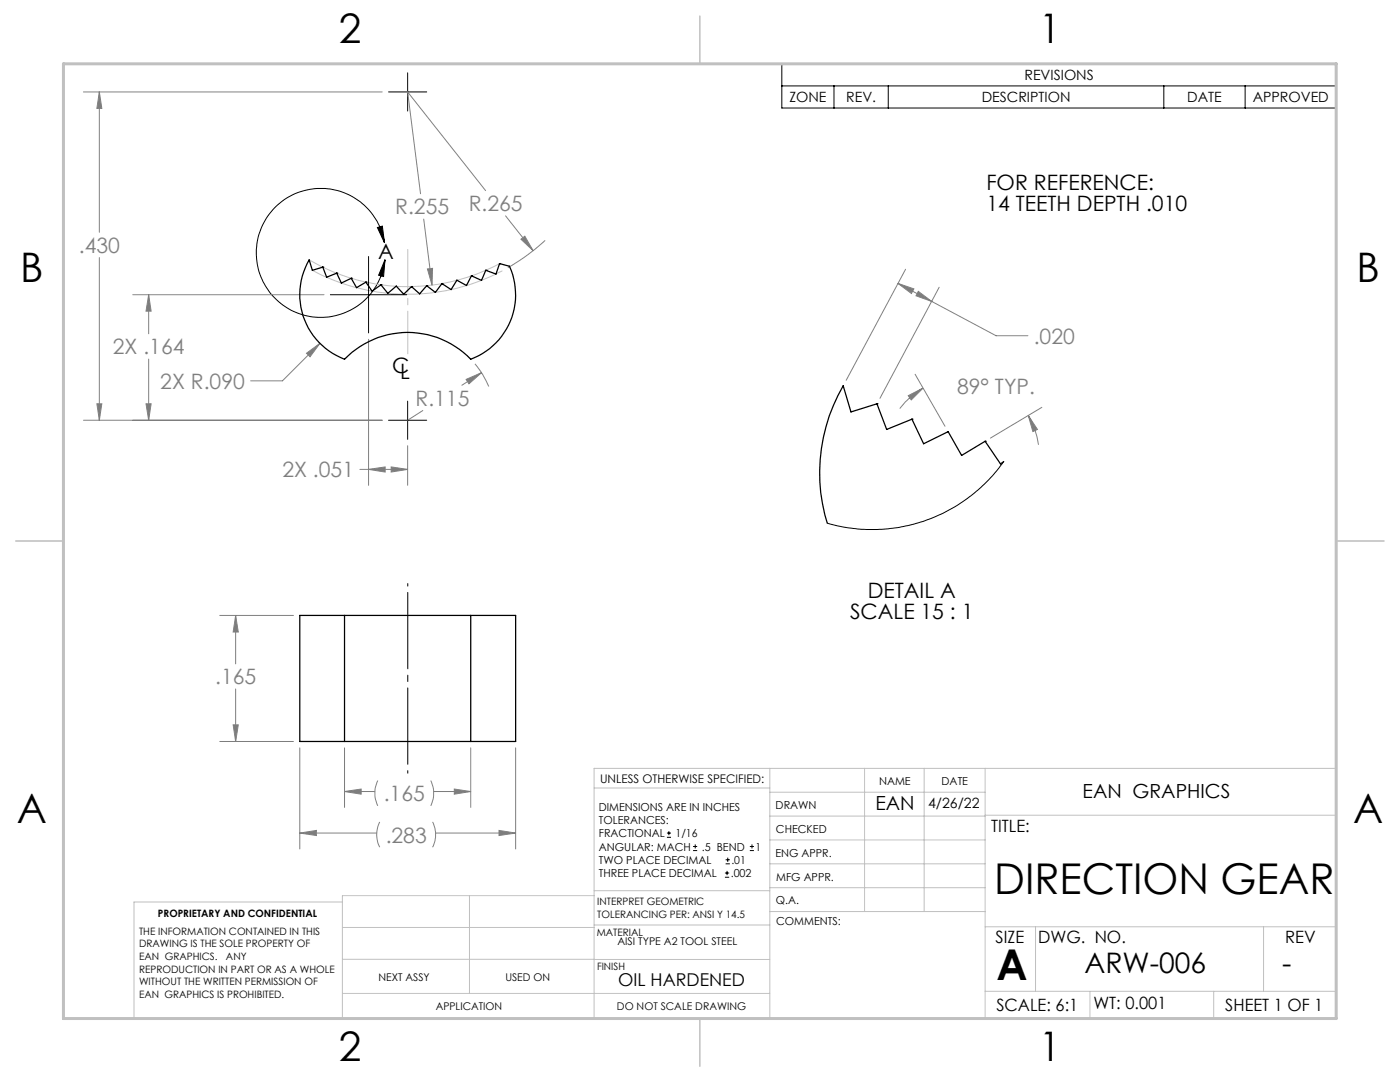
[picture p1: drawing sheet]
<svg xmlns="http://www.w3.org/2000/svg" width="279mm" height="216mm" viewBox="0 0 279 216" stroke-linecap="round" stroke-linejoin="round" font-family="sans-serif">
<g fill="none" stroke="#000" stroke-width=".2">
<path d="M77.5 18.3h7.7M81.4 14.5v7.7M156 12.7h110.7v8.9h-110.7zM156 17.1h110.7M166.4 17.1v4.5M177.3 17.1v4.5M232.3 17.1v4.5M248.5 17.1v4.5M65.9 58.8h15.3M73.6 51.2v15.2M75.3 45.4l1-.3 .4 3.3zM76.7 48.4a12.9 12.9 0 0 0-19.9-8.5 12.9 12.9 0 0 0 .6 21.7 12.9 12.9 0 0 0 19.4-9.8"/>
<path d="M76.8 51.8l-.2 3.4-1-.3zM77.5 83.9h7.7M81.4 80v7.7M133.1 167.1h.8M133.1 166.2h.8M133.5 165.8v.9M138.3 169.7h.8M138.3 168.9h.8M138.7 168.5v.8M144.7 175h.8M144.7 174.2h.8M144.8 172.4h.9"/>
<path d="M144.8 171.6h.9M145.1 173.8v.8M145.2 171.1v.9M149.6 169.7h.9M149.6 168.9h.9M150.1 168.5v.8"/>
</g>
<g fill="none" stroke="#808080" stroke-width=".2">
<path d="M16.7 18.3h59.6M19.8 18.3l.5 3.3h-1zM19.8 18.3v28.1M96.9 38l-15.5-19.7 2.5 20.4M19.8 51.4v32.5M26.5 58.8h38.2M29.7 58.8l.5 3.3h-1.1zM29.7 58.8v7.8M84.6 43.7l1.6 13.2M85.3 53.7l1-.1-.1 3.3zM100.9 43.1l5.5 6.9M104 47.7l.7-.6 1.7 2.9z"/>
<path d="M108.8 48a40.3 40.3 0 0 1-7.4 5.4M179.2 56.6l6.7 3.5M179.2 56.6l3.2 1-.5 1zM180.7 53.7l-11.8 22.2M183.3 58.1l2.6 2-3.1-1.1zM187.4 57.3l-11.8 22.2M29.7 71.6v12.3M61.2 70.5l2.7-2-2 2.7zM63.9 68.5l-7.5 7.5h-6.4M73.6 67.7v29.1M93 75.7l3.1-1.3-2.5 2.2zM94.8 72.6a17.1 17.1 0 0 1 2.7 4.5"/>
<path d="M96.1 74.4l-3.9 2.5M181.3 79l2.9-1.6-2.3 2.4zM182.6 74.7l6 10.4M184.2 77.4a15.1 15.1 0 0 0-4.6 4.1M185.9 60.1l12.9 6.9h6.3M16.7 83.9h59.6M19.3 80.6h1l-.5 3.3zM29.1 80.6h1.1l-.5 3.3zM71.8 93.7h9.6M73.6 93.7l3.3-.5v1zM78.1 93.2l3.3 .5-3.3 .5zM81.4 88.9v7.9"/>
<path d="M84.4 81.9l-3 2M205.2 82.9l1.8 2.8-.9 .4zM205.2 82.9l.5 1a15.2 15.2 0 0 1 1.6 4.9M207.9 81.3l-10.2 6.1M43.9 122.8h14.7M47 122.8l.6 3.3h-1.1zM47 122.8v9.7M47 137.5v10.5M43.9 148h14.7M46.5 144.6h1.1l-.6 3.4zM59.8 149.2v20.2M68.8 157.9l3.3-.5v1.1z"/>
<path d="M68.8 149.2v11.9M68.8 157.9h6M75.4 155.8a5.9 5.9 0 0 0 0 5M86 155.8a5.9 5.9 0 0 1 0 5M86.5 157.9h7.4M90.7 157.4l3.2 .5-3.2 .6zM93.9 149.2v11.9M102.9 149.2v20.2M59.8 166.2l3.3-.5v1zM59.8 166.2h15.4M75.8 164a5.6 5.6 0 0 0 0 5.1M86.3 164a5.6 5.6 0 0 1 0 5.1"/>
<path d="M86.9 166.2h16M99.6 165.7l3.3 .5-3.3 .5z"/>
</g>
<g fill="none" stroke="#c0c0c0" stroke-width=".2">
<path d="M61.7 51.9a38.8 38.8 0 0 0 38 .7M62.3 53.9a40.5 40.5 0 0 0 38 .1M118.6 157.2h35M153.6 153.3v49.9M153.6 158.1h43M172.5 153.3v28.6M184.4 153.3v28.6M196.6 153.3v49.9M68.3 180h-41.6v23.2h240v-49.9h-148.1v49.9M93.7 178.7v19.5M118.6 178.7h-50.3v24.5M118.6 177.7h35"/>
<path d="M153.6 162.8h43M153.6 177.1h43M153.6 167.6h43M153.6 172.4h43M196.6 162.7h70.1M68.3 198.2h85.3M68.3 191.4l85.3 .1M68.3 185.1h50.3M118.6 184.6h35M153.6 181.9h43M196.6 184.9h70.1M196.6 197.8h70.1"/>
<path d="M206.7 184.9v12.9M217.5 197.8v5.4M242.2 197.8v5.4M252.2 184.9v12.9"/>
</g>
<path d="M81.4 116.4v37.9" fill="none" stroke="#000" stroke-width=".2" stroke-dasharray="15.2 1.3 1.3 1.3" stroke-dashoffset="-1.8"/>
<path d="M81.4 70.6v-20.8" fill="none" stroke="#c0c0c0" stroke-width=".2" stroke-dasharray="15.2 1.3 1.3 1.3" stroke-dashoffset="6.7"/>
<path d="M139.7 3.2v9.5M3.1 107.9h9.6M266.7 107.9h9.5M139.7 203.2v9.6" fill="none" stroke="#c0c0c0" stroke-width=".3"/>
<path d="M12.7 12.7h254v190.5h-254z" fill="none" stroke="#c0c0c0" stroke-width=".6"/>
<path d="M75.3 45.4l1-.3 .4 3.3zM76.8 51.8l-.2 3.4-1-.3z" fill="#000"/>
<g fill="#808080">
<path d="M85.3 53.7l.9 3.2 .1-3.3zM104 47.7l2.4 2.3-1.7-2.9z"/>
<path d="M59.8 166.2l3.3-.5v1zM99.6 165.7l3.3 .5-3.3 .5zM68.8 157.9l3.3-.5v1.1zM90.7 157.4l3.2 .5-3.2 .6zM47 122.8l.6 3.3h-1.1zM46.5 144.6h1.1l-.6 3.4zM61.2 70.5l.7 .7 2-2.7zM93 75.7l.6 .9 2.5-2.2zM73.6 93.7l3.3-.5v1zM78.1 93.2l3.3 .5-3.3 .5zM29.7 58.8l.5 3.3h-1.1zM29.1 80.6h1.1l-.5 3.3zM19.8 18.3l.5 3.3h-1zM19.3 80.6h1l-.5 3.3zM205.2 82.9l1.8 2.8-.9 .4zM181.3 79l2.9-1.6-2.3 2.4zM179.2 56.6l3.2 1-.5 1zM183.3 58.1l2.6 2-3.1-1.1z"/>
</g>
<g fill="none" stroke="#000" stroke-width=".25">
<path d="M64.4 53.3h.1M64.4 53.3l.8 2 2-.8M67.2 54.5h.1M67.2 54.5l.9 2 2-1M70.1 55.5h.1M70.1 55.5l1.1 1.9 1.8-1.1M73 56.3h.1M73 56.3l1.3 1.8 1.7-1.3M76 56.8h.1M76 56.8l1.4 1.7 1.7-1.4M79.1 57.1h.1M79.1 57.1l1.5 1.6 1.5-1.5"/>
<path d="M82.1 57.2h.1M85.2 57h.1M85.2 57l-1.5 1.6-1.6-1.4M88.2 56.6h.1M88.2 56.6l-1.3 1.7-1.7-1.3M94.1 55l-1 2-1.9-1.1-1.2 1.9-1.8-1.2M94.1 55h.1M96.9 53.9h.1M96.9 53.9l-.8 2.1-2-1M99.7 52.6h.1M99.7 52.6l2 .5a13.7 13.7 0 0 1-7.8 18.6 17.5 17.5 0 0 0-25.1 0 13.8 13.8 0 0 1-7.1-19.8l.6 2 2.1-.6M99.7 52.6l-.7 2.1-2.1-.8"/>
<path d="M175 80.6l-5.2 1.6-1.5-5.2a34.4 34.4 0 0 0-3.2 27.4M175 80.6h.1M175 80.6l2 5.1 5-2.1M182 83.6h.1M182 83.6l2.3 4.9 4.9-2.4 2.7 4.8 4.7-2.8M196.6 88.1h.1M196.6 88.1l3.1 4.5 .6-.5M68.8 122.8h25.1M68.8 122.8h-9v25.2h9M68.8 122.8v25.2M93.9 122.8h9v25.2h-9M93.9 122.8v25.2"/>
<path d="M68.8 148h25.1"/>
</g>
<path d="M200.3 92.1a32.2 32.2 0 0 1-35.2 12.3" fill="none" stroke="#000" stroke-width=".2"/>
<g font-size="8.5">
<text x="198.4" y="178.4">DIRECTION GEAR</text>
<text x="198.9" y="195.5">A</text>
</g>
<g font-size="8.1">
<text x="67.6" y="8.6">2</text>
<text x="207.3" y="8.6">1</text>
<text x="4" y="56.2">B</text>
<text x="270.7" y="56.2">B</text>
<text x="3.3" y="164.1">A</text>
<text x="270" y="164.1">A</text>
<text x="67.6" y="211.7">2</text>
<text x="207.3" y="211.7">1</text>
</g>
<g font-size="5.6">
<text x="216.4" y="194.2">ARW-006</text>
<text x="255.9" y="194.2">-</text>
</g>
<g font-size="4.2">
<text x="196.8" y="37.9">FOR REFERENCE:</text>
<text x="196.8" y="42.1">14 TEETH DEPTH .010</text>
<text x="75.5" y="51.7">A</text>
<text x="78.3" y="74.4">C</text>
<text x="79.8" y="75.6">L</text>
<text x="173.2" y="119.4">DETAIL A</text>
<text x="169.6" y="123.5">SCALE 15 : 1</text>
</g>
<g font-size="4.2" fill="#808080">
<text x="78.9" y="42.8">R.255</text>
<text x="93.5" y="42.1">R.265</text>
<text x="15.7" y="50.5">.430</text>
<text x="22.5" y="70.7">2X .164</text>
<text x="206.3" y="68.6">.020</text>
<text x="32" y="77.6">2X R.090</text>
<text x="82.9" y="81">R.115</text>
<text x="191" y="78.6">89° TYP.</text>
<text x="56.4" y="95.3">2X .051</text>
<text x="42.9" y="136.6">.165</text>
<text x="76.6" y="159.9">.165</text>
<text x="77" y="168.1">.283</text>
</g>
<g font-size="3.9">
<text x="174.7" y="161.5">EAN</text>
<text x="216.1" y="159.2">EAN GRAPHICS</text>
</g>
<text font-size="3.5" x="123.4" y="196.6">OIL HARDENED</text>
<g font-size="3.4">
<text x="197.8" y="166">TITLE:</text>
<text x="198.7" y="188.1">SIZE</text>
<text x="207.2" y="188.1">DWG. NO.</text>
<text x="256.5" y="188.2">REV</text>
<text x="198.8" y="201.7">SCALE: 6:1</text>
<text x="218.2" y="201.3">WT: 0.001</text>
<text x="244.5" y="201.7">SHEET 1 OF 1</text>
</g>
<g font-size="2.8">
<text x="204.5" y="16">REVISIONS</text>
<text x="157.5" y="20.4">ZONE</text>
<text x="168.9" y="20.4">REV.</text>
<text x="195.9" y="20.4">DESCRIPTION</text>
<text x="236.9" y="20.4">DATE</text>
<text x="250" y="20.4">APPROVED</text>
<text x="185.2" y="161.2">4/26/22</text>
</g>
<text font-size="2.4" x="119.8" y="156.2">UNLESS OTHERWISE SPECIFIED:</text>
<g font-size="2.2">
<text x="119.5" y="161.8">DIMENSIONS ARE IN INCHES</text>
<text x="154.8" y="161.4">DRAWN</text>
<text x="175.4" y="156.6">NAME</text>
<text x="187.9" y="156.7">DATE</text>
<text x="119.5" y="164.4">TOLERANCES:</text>
<text x="119.5" y="167.1">FRACTIONAL</text>
<text x="134.8" y="167.1">1/16</text>
<text x="154.9" y="166.3">CHECKED</text>
<text x="119.5" y="172.4">TWO PLACE DECIMAL</text>
<text x="119.5" y="169.7">ANGULAR: MACH</text>
<text x="140.1" y="169.7">.5 BEND</text>
<text x="146" y="172.4">.01</text>
<text x="150.8" y="169.7">1</text>
<text x="154.8" y="170.9">ENG APPR.</text>
<text x="119.5" y="175">THREE PLACE DECIMAL</text>
<text x="145.8" y="175">.002</text>
<text x="154.9" y="175.7">MFG APPR.</text>
<text x="154.9" y="180.4">Q.A.</text>
<text x="154.9" y="184.6">COMMENTS:</text>
</g>
<g font-size="2.1">
<text x="123.2" y="188.6">AISI TYPE A2 TOOL STEEL</text>
<text x="75.5" y="195.7">NEXT ASSY</text>
<text x="100.9" y="195.7">USED ON</text>
<text x="86.9" y="201.5">APPLICATION</text>
<text x="123.1" y="201.6">DO NOT SCALE DRAWING</text>
</g>
<g font-size="2">
<text x="31.5" y="182.9">PROPRIETARY AND CONFIDENTIAL</text>
<text x="119.2" y="180.6">INTERPRET GEOMETRIC</text>
<text x="119.2" y="183.1">TOLERANCING PER: ANSI Y 14.5</text>
<text x="27.8" y="186.5">THE INFORMATION CONTAINED IN THIS</text>
<text x="27.8" y="189">DRAWING IS THE SOLE PROPERTY OF</text>
<text x="27.8" y="191.6">EAN GRAPHICS.</text>
<text x="45.1" y="191.6">ANY</text>
<text x="119.1" y="186.7">MATERIAL</text>
<text x="27.8" y="194.1">REPRODUCTION IN PART OR AS A WHOLE</text>
<text x="27.8" y="196.6">WITHOUT THE WRITTEN PERMISSION OF</text>
<text x="119.1" y="193.5">FINISH</text>
<text x="27.8" y="199.1">EAN GRAPHICS IS PROHIBITED.</text>
</g>
</svg>
